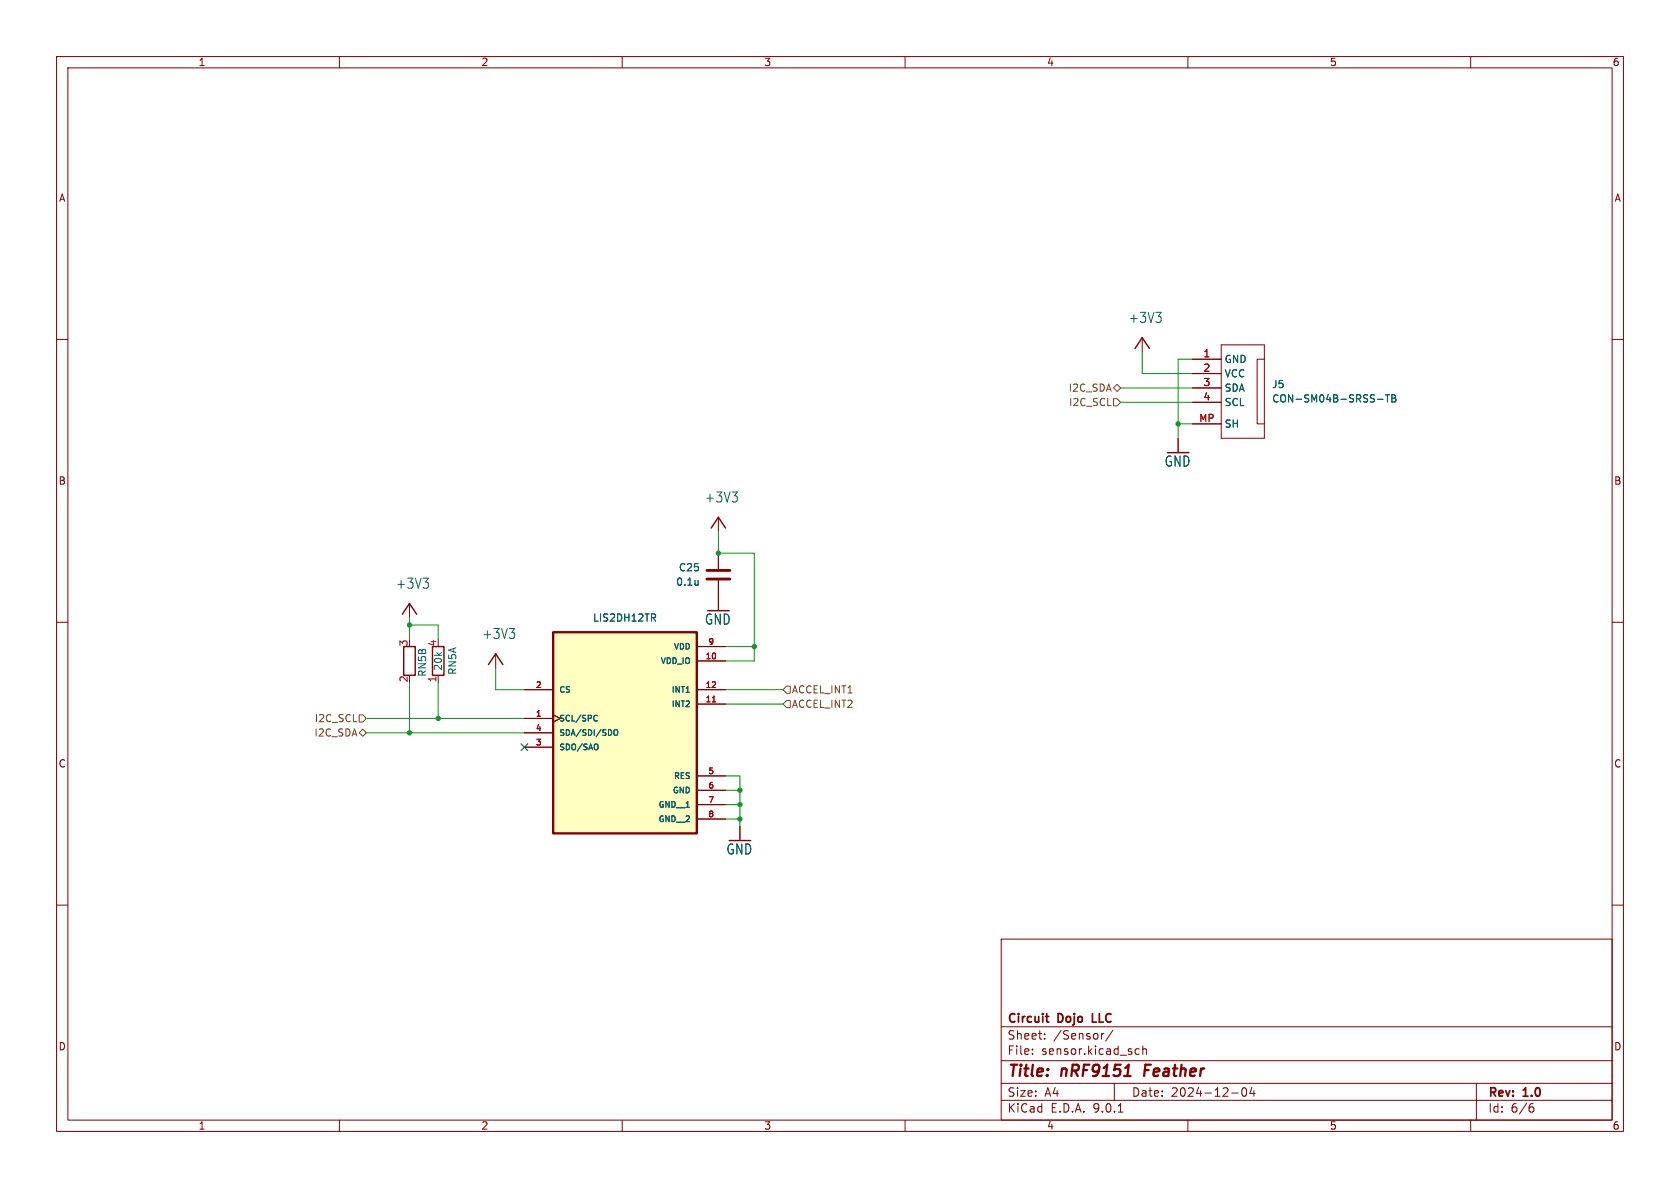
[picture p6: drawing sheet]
<svg xmlns="http://www.w3.org/2000/svg" width="297mm" height="210mm" viewBox="0 0 297 210" stroke-linecap="round" stroke-linejoin="round" font-family="sans-serif">
<g fill="none" stroke="#840000" stroke-width=".18">
<path d="M10 10h277v190h-277zM12 12h273v186h-273zM60 10v2M110 10v2M160 10v2M210 10v2M260 10v2M10 60h2M210.8 63.5h5.1M210.8 66h5.1M210.8 68.6h5.1M210.8 71.1h5.1"/>
<path d="M210.8 74.9h5.1M215.9 61h7.6v16.5h-7.6zM223.5 63.5h-1.3v11.4h1.3M285 60h2M127 97.8v2.8M10 110h2M87.6 115.6v2.5M127 102.6v5.4M285 110h2M130.8 146.1v2.5M10 160h2M177 166h108v32h-108z"/>
<path d="M285 160h2M60 198v2M110 198v2M160 198v2M177 194.5h108M177 191.5h108M177 187.5h108M177 181.5h108M182.5 186.3v.1M182.5 185.5v.1M184.7 183.6v.1M184.7 182.8v.1"/>
<path d="M195.2 182.7l-.3 .1-.2 .2M196.7 182.1l-1.2 2M197 191.5v3M197.7 196.6h.8M200.8 186.3h.6M200.8 185.5h.6M202 185.5l.2-.1 .4 .1 .1 .9M202 184.9v1.5M210 198v2M217.7 193.2h1.2M219.7 192.4l.2-.1a.81 .81 0 0 1 .6 .6 .81 .81 0 0 1-.3 .8l-.2 .1a.81 .81 0 0 1-.3-1.4zM221.3 192.2l-.3 1.1h.9"/>
<path d="M221.7 192.8v1M260 198v2M261 191.5v6.5M270.6 195.7h.4l.2 .3-.1 .5-.5 .1M271 195.1l-.4 .1"/>
</g>
<path d="M202.5 188.2l-.2 2" fill="none" stroke="#840000" stroke-width=".4"/>
<path d="M184.8 179.7h.6M193.1 179.2v1.5h.7M185.3 180.7h.1" fill="none" stroke="#840000" stroke-width=".3"/>
<path d="M243.5 70.6h1M244.9 69.8h.7M245.3 69.8v1.3M246.1 69.8h.4l.2 .2-.2 .4 .2 .1 .1 .3-.2 .3h-.5zM246.1 70.4h.4M90 111.1h1l-.5 .7M90.9 111.9v.8M123.4 102.6v.8M123.4 103.3v.1" fill="none" stroke="#006464" stroke-width=".18"/>
<path d="M86.4 117.5l1.2-1.9 1.3 1.9" fill="none" stroke="#840000" stroke-width=".25"/>
<path d="M125 100.8h4M125 102.4h4" fill="none" stroke="#840000" stroke-width=".51"/>
<path d="M97.8 111.8h25.4v35.5h-25.4z" fill="#ffffc2"/>
<path d="M97.8 111.8h25.4v35.5h-25.4z" fill="none" stroke="#840000" stroke-width=".41"/>
<g fill="none" stroke="#840000" stroke-width=".18">
<path d="M201.9 59.7v2.5M208.3 77.5v2.5M210.8 63.5h5.1M210.8 66h5.1M210.8 68.6h5.1M210.8 71.1h5.1M210.8 74.9h5.1M127 91.4v2.6M127 97.8v2.8M72.4 106.7v2.5M77.5 119.4v1.3M123.2 114.3h5.1"/>
<path d="M123.2 116.8h5.1M127 102.6v5.4M92.7 121.9h5.1M92.7 127h5.1M92.7 129.5h5.1M92.7 132.1h5.1M97.8 126.4l1.3 .6-1.3 .6M123.2 121.9h5.1M123.2 124.5h5.1M123.2 137.2h5.1M123.2 139.7h5.1M123.2 142.2h5.1"/>
<path d="M123.2 144.8h5.1M130.8 146.1v2.5"/>
</g>
<g fill="none" stroke="#006464" stroke-width=".18">
<path d="M204.3 55.2h1l-.5 .7M205.2 56.1v.7M243.5 70.6h1M244.9 69.8h.7M245.3 69.8v1.3M246.1 69.8h.4l.2 .2-.2 .4 .2 .1 .1 .3-.2 .3h-.5zM246.1 70.4h.4M129.4 87h.9l-.5 .6M130.3 87.8v.8M74.8 102.2h.9l-.5 .7M75.7 103.1v.7M115.5 109.2l.4 .6"/>
<path d="M115.8 108.6l.1 .2-.1 .3M123.4 102.6v.8M123.4 103.3v.1M105.3 126.4l.3 .1M105.6 127.4l-.3 .1M105.7 131.7v.7M108.7 129h.1a.34 .34 0 0 1 .4 .3v.4a.34 .34 0 0 1-.3 .3 .34 .34 0 0 1-.4-.3z"/>
</g>
<path d="M125.9 124.1h.6" fill="none" stroke="#a90000" stroke-width=".18"/>
<path d="M200.7 61.6l1.2-1.9 1.3 1.9M125.7 93.3l1.3-1.9 1.3 1.9M71.1 108.6l1.3-1.9 1.3 1.9M71.4 114.3h2v5.1h-2zM76.5 114.3h2v5.1h-2z" fill="none" stroke="#840000" stroke-width=".25"/>
<path d="M196.8 68.6l.7-.7 .6 .7-.6 .6zM196.8 70.5h.7l.6 .6-.6 .7h-.7zM63.5 129.5l.6-.6 .7 .6-.7 .7zM63.5 126.4h.6l.7 .6-.7 .6h-.6zM139.1 123.8h.6v1.3h-.6l-.7-.6zM139.1 121.3h.6v1.3h-.6l-.7-.7z" fill="none" stroke="#725600" stroke-width=".18"/>
<g fill="none" stroke="#009600" stroke-width=".18">
<path d="M198.1 68.6h12.7M198.1 71.1h12.7M201.9 62.2v3.8h8.9M208.3 74.9h2.5M210.8 63.5h-2.5v14M127 94v3.8h6.3v19h-5M72.4 110.5h5.1v2.5M72.4 109.2v3.8M87.6 118.1v3.8h5.1M128.3 114.3h5M64.8 129.5h27.9M64.8 127h27.9"/>
<path d="M72.4 120.7v8.8M77.5 120.7v6.3M128.3 137.2h2.5v8.9M128.3 139.7h2.5M128.3 121.9h10.1M128.3 124.5h10.1M128.3 144.8h2.5M128.3 142.2h2.5"/>
</g>
<path d="M92.1 131.5l1.2 1.2M93.3 131.5l-1.2 1.2" fill="none" stroke="#000084" stroke-width=".18"/>
<g fill="#009600" stroke="#009600" stroke-width=".18">
<circle cx="77.5" cy="127" r=".38"/>
<circle cx="72.4" cy="110.5" r=".38"/>
<circle cx="72.4" cy="129.5" r=".38"/>
<circle cx="130.8" cy="139.7" r=".38"/>
<circle cx="130.8" cy="142.2" r=".38"/>
<circle cx="130.8" cy="144.8" r=".38"/>
<circle cx="127" cy="97.8" r=".38"/>
<circle cx="133.4" cy="114.3" r=".38"/>
<circle cx="208.3" cy="74.9" r=".38"/>
</g>
<g font-size="2.8" fill="#840000">
<text x="178" y="190.9">Title:</text>
<text x="187.7" y="190.9">nRF9151</text>
<text x="203.1" y="190.9">Feather</text>
</g>
<g font-size="2.5" fill="#006464">
<text x="199.4" y="57.3">+3V3</text>
<text x="205.8" y="82.7">GND</text>
<text x="124.5" y="89">+3V3</text>
<text x="69.9" y="104.3">+3V3</text>
<text x="85.1" y="113.2">+3V3</text>
<text x="124.5" y="110.6">GND</text>
<text x="128.3" y="151.3">GND</text>
</g>
<g font-size="2.1" fill="#840000">
<text x="178" y="184">Sheet:</text>
<text x="178" y="181.2">Circuit</text>
<text x="186.2" y="184">/Sensor/</text>
<text x="187.1" y="181.2">Dojo</text>
<text x="193.8" y="181.2">LLC</text>
<text x="178" y="186.7">File:</text>
<text x="184.1" y="186.7">sensor.kicad_sch</text>
<text x="178" y="196.9">KiCad</text>
<text x="178" y="194.1">Size:</text>
<text x="184.7" y="194.1">A4</text>
<text x="185.7" y="196.9">E.D.A.</text>
<text x="193.3" y="196.9">9.0.1</text>
<text x="200" y="194.1">Date:</text>
<text x="207" y="194.1">2024-12-04</text>
<text x="263" y="194.3">Rev:</text>
<text x="263" y="196.9">Id:</text>
<text x="267.1" y="196.9">6/6</text>
<text x="269.4" y="194.3">1.0</text>
</g>
<g font-size="1.8" fill="#840000">
<text x="35" y="11.9">1</text>
<text x="85" y="11.9">2</text>
<text x="135" y="11.9">3</text>
<text x="185" y="11.9">4</text>
<text x="235" y="11.9">5</text>
<text x="285" y="11.9">6</text>
<text x="10.3" y="35.9">A</text>
<text x="285.3" y="35.9">A</text>
<text x="10.3" y="85.9">B</text>
<text x="285.3" y="85.9">B</text>
<text x="10.3" y="135.9">C</text>
<text x="285.3" y="135.9">C</text>
<text x="10.3" y="185.9">D</text>
<text x="285.3" y="185.9">D</text>
<text x="35" y="199.9">1</text>
<text x="85" y="199.9">2</text>
<text x="135" y="199.9">3</text>
<text x="185" y="199.9">4</text>
<text x="235" y="199.9">5</text>
<text x="285" y="199.9">6</text>
</g>
<g font-size="1.8" fill="#a90000">
<text x="212.7" y="63.2">1</text>
<text x="212.7" y="65.8">2</text>
<text x="212.7" y="68.3">3</text>
<text x="212.7" y="70.9">4</text>
<text x="211.9" y="74.7">MP</text>
<text x="72.1" y="114.4" transform="rotate(-90 72.1 114.4)">3</text>
<text x="77.2" y="114.4" transform="rotate(-90 77.2 114.4)">4</text>
<text x="72.1" y="120.7" transform="rotate(-90 72.1 120.7)">2</text>
<text x="77.2" y="120.7" transform="rotate(-90 77.2 120.7)">1</text>
</g>
<g font-size="1.8" fill="#006464">
<text x="216.4" y="64.4">GND</text>
<text x="216.4" y="66.9">VCC</text>
<text x="216.4" y="69.4">SDA</text>
<text x="216.4" y="72">SCL</text>
<text x="224.8" y="68.8">J5</text>
<text x="224.8" y="71.3">CON-SM04B-SRSS-TB</text>
<text x="216.4" y="75.8">SH</text>
<text x="119.9" y="101.2">C25</text>
<text x="119.4" y="103.7">0.1u</text>
<text x="104.7" y="110.1">LIS2DH12TR</text>
<text x="75.5" y="119.7" transform="rotate(-90 75.5 119.7)">RN5B</text>
<text x="78.3" y="118.7" transform="rotate(-90 78.3 118.7)">20k</text>
<text x="80.9" y="119.4" transform="rotate(-90 80.9 119.4)">RN5A</text>
</g>
<g font-size="1.8" fill="#725600">
<text x="188.8" y="69.4">I2C_SDA</text>
<text x="188.9" y="72">I2C_SCL</text>
<text x="139.9" y="125.3">ACCEL_INT2</text>
<text x="139.9" y="122.8">ACCEL_INT1</text>
<text x="55.5" y="130.4">I2C_SDA</text>
<text x="55.5" y="127.9">I2C_SCL</text>
</g>
<g font-size="1.4" fill="#006464">
<text x="116.7" y="117.6">VDD_IO</text>
<text x="119" y="115">VDD</text>
<text x="98.8" y="122.7">CS</text>
<text x="118.6" y="122.7">INT1</text>
<text x="118.6" y="125.2">INT2</text>
<text x="98.8" y="127.7">SCL/SPC</text>
<text x="98.8" y="130.3">SDA/SDI/SDO</text>
<text x="98.8" y="132.8">SDO/SAO</text>
<text x="119" y="137.9">RES</text>
<text x="116.3" y="143">GND__1</text>
<text x="118.8" y="140.4">GND</text>
<text x="116.3" y="145.5">GND__2</text>
</g>
<g font-size="1.4" fill="#a90000">
<text x="124.6" y="116.6">10</text>
<text x="125.1" y="114">9</text>
<text x="94.6" y="121.7">2</text>
<text x="124.6" y="121.7">12</text>
<text x="124.6" y="124.2">11</text>
<text x="94.6" y="126.7">1</text>
<text x="94.6" y="129.3">4</text>
<text x="94.6" y="131.8">3</text>
<text x="125.1" y="136.9">5</text>
<text x="125.1" y="139.4">6</text>
<text x="125.1" y="142">7</text>
<text x="125.1" y="144.5">8</text>
</g>
</svg>
